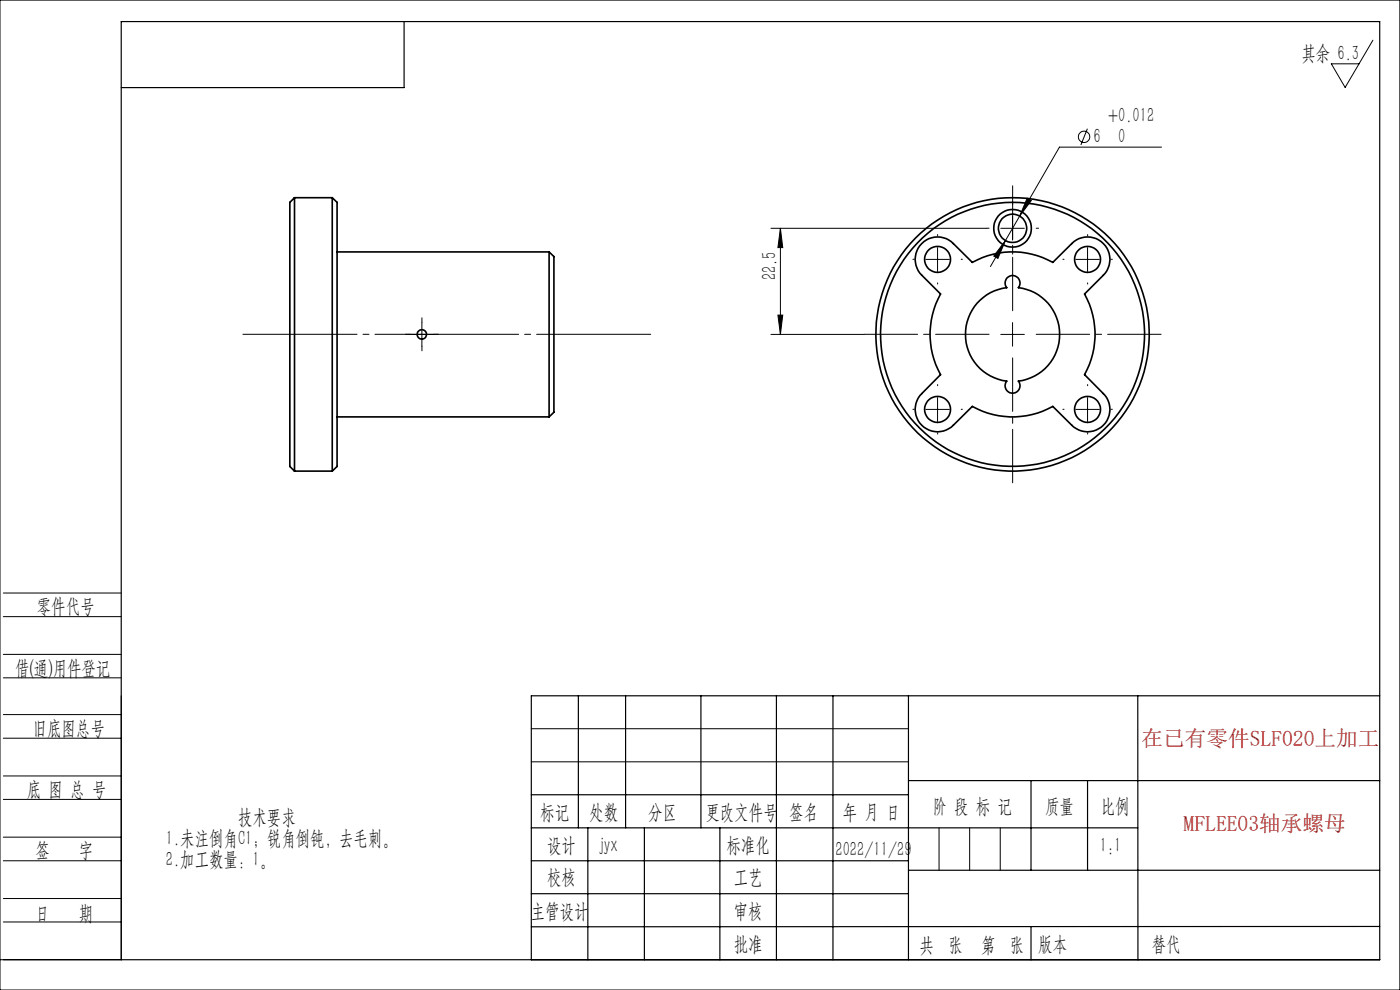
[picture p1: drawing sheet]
<svg xmlns="http://www.w3.org/2000/svg" width="297mm" height="210mm" viewBox="0 0 297 210" stroke-linecap="round" stroke-linejoin="round" font-family="sans-serif">
<g fill="none" stroke="#000" stroke-width=".21">
<path d="M0 0h297v210h-297zM291.3 8.5l-5.9 10-3-5h5.9M230.7 27.3l-1.4 3.5M246.4 31.2h-21.6l-14.7 25.3M163.5 48.4h45.8M165.6 48.4l.5 4.1h-1.1zM165.6 48.4v22.5M196.4 55h5M198.9 52.5v5M212.3 48.4h5M213.3 51l-1.6 3.8-.9-.5zM214.8 45.9v5"/>
<path d="M217.9 42l.9 .5-2.5 3.3zM228.2 55h5M230.7 52.5v5M87 70.9h5M89.5 68.4v5M163.5 70.9h19.8M165 66.8h1.1l-.5 4.1zM212.3 70.9h5M214.8 68.4v5M196.4 86.8h5M198.9 84.3v5.1M228.2 86.8h5"/>
<path d="M230.7 84.3v5.1M.7 138.8h25M.7 125.8h25M.7 130.8h25M.7 143.8h25M.7 156.6h25M.7 151.6h25M25.7 147.6v56h-25.7M112.7 154.6h80M.7 169.6h25M.7 164.6h25M.7 177.6h25"/>
<path d="M112.7 161.6h80M199.2 175.6v9M205.7 175.6v9M212.2 175.6v9M.7 182.6h25M.7 190.6h25M.7 195.6h25M241.4 203.6h.1"/>
<circle cx="230" cy="29" r="1.22"/>
</g>
<g fill="none" stroke="#000" stroke-width=".21" stroke-dasharray="30.5 1.3 1.3 1.3">
<path d="M193.9 55h-.2M198.9 50v-.2M203.9 55h.3M209.8 48.4h-.5M214.8 43.4v-.5M214.8 53.4v.5M219.8 48.4h.5M225.7 55h-.2M230.7 50v-.2M235.7 55h.3M87 70.9h-1M89.5 68.4v-1"/>
<path d="M89.5 73.4v1M92 70.9h1M198.9 60v.3M230.7 60v.3M193.9 86.8h-.2M198.9 81.8v-.2M198.9 91.8v.3M203.9 86.8h.3M225.7 86.8h-.2M230.7 81.8v-.2M230.7 91.8v.3M235.7 86.8h.3"/>
</g>
<path d="M209.8 70.9h-26.5M214.8 65.9v-26.5M214.8 75.9v26.5M219.8 70.9h26.5" fill="none" stroke="#000" stroke-width=".21" stroke-dasharray="30.5 1.3 1.3 1.3" stroke-dashoffset="19.1"/>
<path d="M138 70.9h-86.5" fill="none" stroke="#000" stroke-width=".21" stroke-dasharray="30.5 1.3 1.3 1.3" stroke-dashoffset="6.3"/>
<g fill="none" stroke="#000" stroke-width=".25">
<path d="M25.7 4.6h267v199h-267zM85.7 4.6v14h-60M122.7 147.6v28M132.7 147.6v28M148.7 147.6v28M164.7 147.6v56M176.7 147.6v56M192.7 147.6v56M241.4 147.6v56M292.7 147.6h-180v56M112.7 175.6h128.7M112.7 168.6h80"/>
<path d="M124.7 175.6v28M136.7 175.6v28M152.7 175.6v28M192.7 165.6h100M218.7 165.6v19M230.7 165.6v19M112.7 182.6h80M112.7 189.6h80M192.7 184.6h100M218.7 196.6v7M292.7 196.5l-180 .1"/>
</g>
<g fill="#000">
<path d="M165.6 48.4l.5 4.1h-1.1zM165 66.8h1.1l-.5 4.1z"/>
<path d="M213.3 51l-2.5 3.3 .9 .5zM217.9 42l-1.6 3.8 2.5-3.3z"/>
</g>
<g fill="none" stroke="#000" stroke-width=".35">
<path d="M62.5 41.9v58M62.5 41.9l-1 1v56l1 1M62.5 41.9h8M70.5 41.9l1 1v56l-1 1M70.5 41.9v58M71.5 53.4h45M116.5 53.4l1 1v33l-1 1M116.5 53.4v35M195.5 51.7a4.7 4.7 0 0 1 6.7 0l4.1 4a17.4 17.4 0 0 1 17 0l4.1-4a4.7 4.7 0 0 1 6.7 0 4.7 4.7 0 0 1 0 6.7l-4 4a17.5 17.5 0 0 1 0 17.1l4 4a4.7 4.7 0 0 1 0 6.7 4.7 4.7 0 0 1-6.7 0l-4.1-4a17.4 17.4 0 0 1-17 0l-4.1 4a4.7 4.7 0 0 1-6.7 0 4.7 4.7 0 0 1 0-6.7l4-4a17.5 17.5 0 0 1 0-17.1l-4-4a4.7 4.7 0 0 1 0-6.7zM207.9 63.7a9.6 9.6 0 0 1 5.7-2.7 1.59 1.59 0 0 1 .1-2.1 1.59 1.59 0 0 1 2.2 0 1.59 1.59 0 0 1 .1 2.1 10 10 0 0 1 8.8 9.9 10 10 0 0 1-8.8 9.9 1.57 1.57 0 0 1-.1 2.2 1.57 1.57 0 0 1-2.2 0 1.57 1.57 0 0 1-.1-2.2 10 10 0 0 1-8.3-6.8 10 10 0 0 1 2.6-10.3zM62.5 99.9h8M71.5 88.4h45"/>
<circle cx="198.9" cy="55" r="2.75"/>
<circle cx="214.8" cy="48.4" r="3"/>
<circle cx="214.8" cy="48.4" r="4"/>
<circle cx="230.7" cy="55" r="2.75"/>
<circle cx="89.5" cy="70.9" r="1"/>
<circle cx="214.8" cy="70.9" r="28"/>
<circle cx="214.8" cy="70.9" r="29"/>
<circle cx="198.9" cy="86.8" r="2.75"/>
<circle cx="230.7" cy="86.8" r="2.75"/>
</g>
<g font-size="4.6" fill="#c00">
<text x="242.2" y="158.3">在已有零件SLF020上加工</text>
<text x="251.1" y="176.4">MFLEE03轴承螺母</text>
</g>
<g font-size="4.4">
<text x="276.1" y="12.6">其余 6.3</text>
<text x="235.1" y="25.9">+0.012</text>
<text x="232" y="30.3">6</text>
<text x="237.2" y="30.3">0</text>
<text x="164.7" y="59.5" transform="rotate(-90 164.7 59.5)">22.5</text>
<text x="7.8" y="130.1">零件代号</text>
<text x="3.2" y="143.2">借(通)用件登记</text>
<text x="6.9" y="155.8">旧底图总号</text>
<text x="5.7" y="168.9">底 图 总 号</text>
<text x="114.6" y="173.8">标记</text>
<text x="125" y="173.8">处数</text>
<text x="137.5" y="173.8">分区</text>
<text x="149.6" y="173.8">更改文件号</text>
<text x="167.4" y="173.8">签名</text>
<text x="178.8" y="173.8">年 月 日</text>
<text x="197.9" y="172.4">阶 段 标 记</text>
<text x="221.7" y="172.4">质量</text>
<text x="233.5" y="172.4">比例</text>
<text x="35.2" y="179.2">1.未注倒角C1；锐角倒钝，去毛刺。</text>
<text x="50.5" y="174.7">技术要求</text>
<text x="7.5" y="181.9">签</text>
<text x="16.7" y="181.9">字</text>
<text x="35.2" y="183.7">2.加工数量：1。</text>
<text x="116.1" y="180.7">设计</text>
<text x="127.3" y="180.7">jyx</text>
<text x="154.1" y="180.7">标准化</text>
<text x="177.2" y="181.5">2022/11/29</text>
<text x="233.3" y="180.7">1:1</text>
<text x="116.1" y="187.5">校核</text>
<text x="155.7" y="187.6">工艺</text>
<text x="7.5" y="195.2">日</text>
<text x="16.7" y="195.2">期</text>
<text x="112.6" y="194.8">主管设计</text>
<text x="155.7" y="194.8">审核</text>
<text x="155.7" y="201.7">批准</text>
<text x="195.1" y="201.9">共 张</text>
<text x="208.1" y="201.9">第 张</text>
<text x="220.3" y="201.7">版本</text>
<text x="244.4" y="201.7">替代</text>
</g>
</svg>
